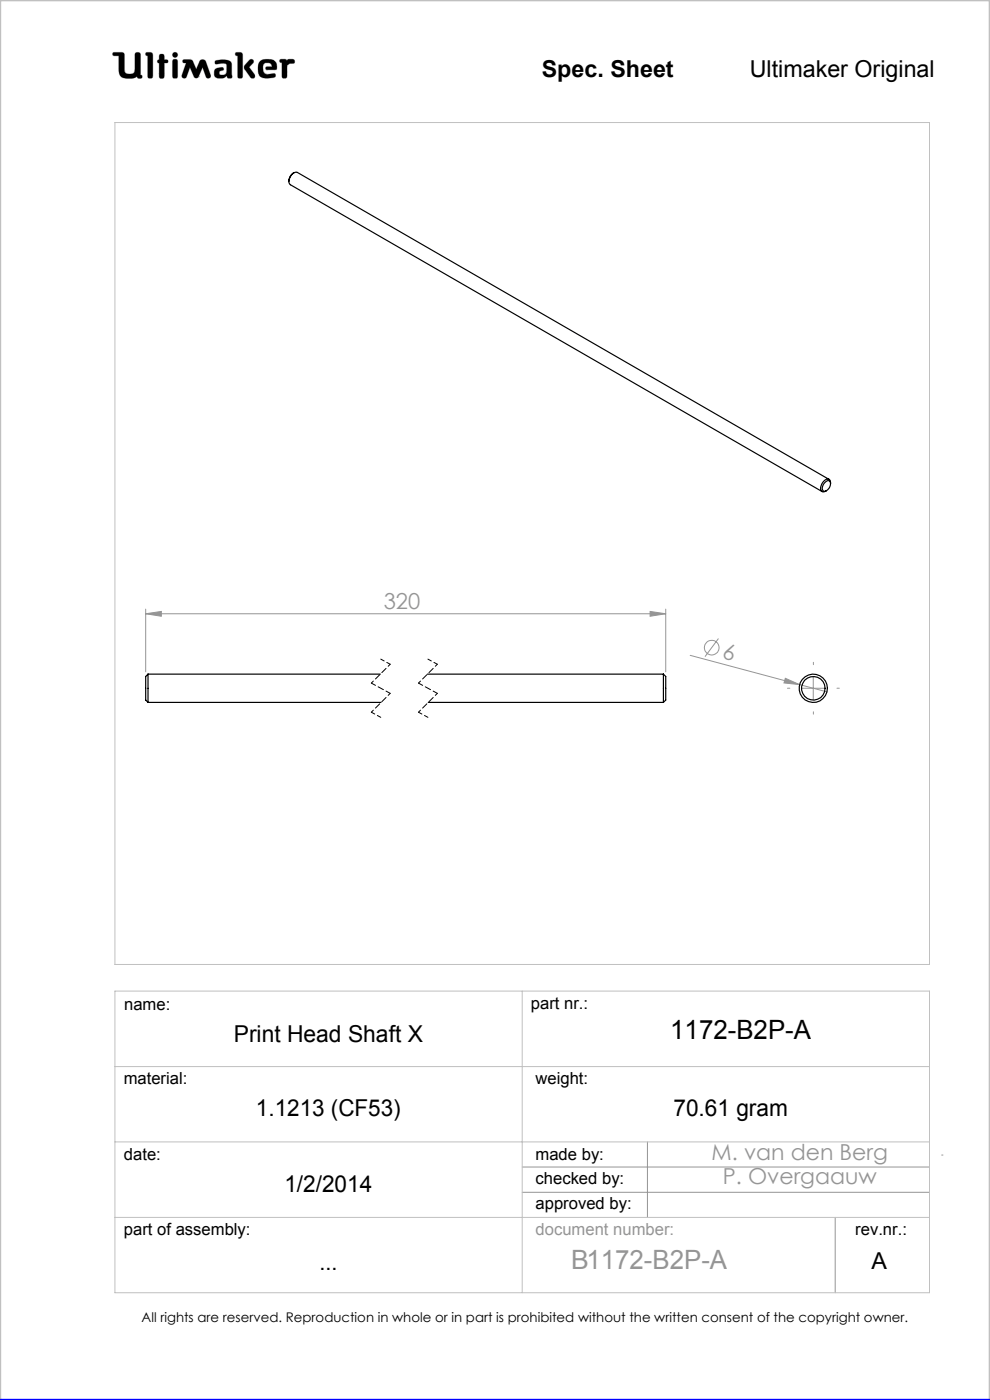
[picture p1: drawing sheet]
<svg xmlns="http://www.w3.org/2000/svg" width="210mm" height="297mm" viewBox="0 0 210 297" stroke-linecap="round" stroke-linejoin="round" font-family="sans-serif">
<g fill="none" stroke="#c0c0c0" stroke-width=".21">
<path d="M24 11.1h1.9l.4 .3 .2 3.9a1.51 1.51 0 0 0 2 0l.2-4a.77 .77 0 0 1 1 0l.1 4.6 .3 .1a.39 .39 0 0 1-.3 .6l-.6-.1-.1-.3a3.6 3.6 0 0 1-3.3 .1l-.5-.9-.1-3.6h-1a.39 .39 0 0 1-.3-.2 .39 .39 0 0 1 .1-.5zM31 11.1l1.2 .1 .2 .4-.1 4.8a.6 .6 0 0 1-.6 .2 .6 .6 0 0 1-.4-.5v-4.3l-.4-.1zM33.8 12.7v-1.1a.6 .6 0 0 1 .7-.1 .6 .6 0 0 1 .4 .5v.7h.6a.37 .37 0 0 1 0 .6l-.6 .1-.1 3.1a.6 .6 0 0 1-.6 .1 .6 .6 0 0 1-.4-.5v-2.7M33.8 12.7h.1M33.8 13.4h.1M33.8 15.7h.1M33.8 12.7h-.3l-.1 .3v.2l.4 .2M36.7 11.3l.4-.2 .4 .2 .2 .3-.2 .4-.4 .2-.4-.2-.1-.4zM36.8 12.6h.3l.5 .2v3.6a.6 .6 0 0 1-.6 .2 .6 .6 0 0 1-.4-.5v-3zM38.9 12.7l1.4-.1 .4 .2 .9 1.9 .7-1.6a.73 .73 0 0 1 .7-.5 .73 .73 0 0 1 .7 .5l1 2.8-.1 .5a.53 .53 0 0 1-.5 .2 .53 .53 0 0 1-.4-.3l-.7-2-1 2.1-.4 .2-.4-.2-.9-2.1-.7 2a.54 .54 0 0 1-.5 .3 .54 .54 0 0 1-.5-.2v-.5l.9-2.5-.7-.2zM42.1 16.3h.1M45.6 12.9a3.7 3.7 0 0 1 3.4 .3l.1 .5 .1 2.7a.64 .64 0 0 1-1-.2l-.1-.1a1.93 1.93 0 0 1-2.5 .2 1.32 1.32 0 0 1 .4-1.8l1-.2 .3 .1 .1 .2v.3a.73 .73 0 0 0-.9 .8 .98 .98 0 0 0 1.4 0l.2-.6-.1-1.5a2.59 2.59 0 0 0-2 0l-.4-.2z"/>
<path d="M50 11.1l1.3 .1 .2 .4-.1 4.8a.57 .57 0 0 1-.6 .2 .57 .57 0 0 1-.4-.5v-4.3l-.4-.1zM52.9 12.8l.4-.2 .4 .1 .1 .4-1 1.1 1.2 1.6 .1 .5-.2 .3h-.4a5.9 5.9 0 0 1-1.7-2.2l.1-.6zM55 13.3a2.62 2.62 0 0 1 3.5-.1l.2 1.1-.1 .5h-2l-.2-.1v-.5l1.3-.1-.2-.5a1.24 1.24 0 0 0-1.6 .1l-.1 1.1 .2 .6 .8 .4 1.5-.2 .1 .1v.6a3.8 3.8 0 0 1-3.3-.1 3.2 3.2 0 0 1-.1-2.9zM56.6 14.8h.1M59.4 12.6h1.2l.3 .3a1.21 1.21 0 0 1 1.5-.2v.7l-.9 .1-.6 .4-.1 2.5a.6 .6 0 0 1-.6 .2 .6 .6 0 0 1-.4-.5v-2.8l-.5-.2zM24.4 26h172.8v178.6h-172.8zM24.4 210.3h172.8v63.9h-172.8zM110.8 210.3v63.9M24.4 226.3h172.8M24.4 242.2h172.8M24.4 258.3h172.8"/>
</g>
<g fill="none" stroke="#959595" stroke-width=".21">
<path d="M30.9 130.2l3.3-.5v1zM30.9 129.2v13.3M30.9 130.2h110.3M137.9 129.7l3.3 .5-3.3 .5zM141.2 129.2v13.3M146.4 139l29 7.8M152.4 135.5l-2.9 3.8M166.6 143.9l3 1.3-3.3-.3zM170 146h5M172.5 143.5v5M110.8 247.6h86.4M110.8 252.9h86.4"/>
<path d="M137.3 242.2v16.1M177.2 258.3v15.9M199.7 245h.3"/>
<circle cx="151" cy="137.4" r="1.55"/>
</g>
<path d="M0 297v-297h210v297" fill="none" stroke="#c0c0c0" stroke-width=".5"/>
<path d="M0 297h210" fill="none" stroke="#00f" stroke-width=".5"/>
<path d="M45.7 12.9l-.1 .5 .2 .2 1.2-.2 .9 .1 .2 .3-.1 1.4a.84 .84 0 0 1-.6 .7 .84 .84 0 0 1-.9-.3l.1-.4 .4-.2a.36 .36 0 0 0 .4-.4 .36 .36 0 0 0-.4-.3 1.23 1.23 0 0 0-1.6 1 1.07 1.07 0 0 0 .3 1.1 1.07 1.07 0 0 0 1.1 .2h.6l.3-.2a.28 .28 0 0 1 .4-.3 .28 .28 0 0 1 .2 .4 .57 .57 0 0 0 .6 .2 .57 .57 0 0 0 .3-.6l-.1-2.4a1.23 1.23 0 0 0-1.5-1zM50 11.1v.6l.4 .1v4.6l.3 .2h.5l.3-.3v-4.8l-.4-.4zM53 12.7l-1.2 1.3v.5l1.4 2 .6 .1 .2-.2v-.6l-1.2-1.6 1-.9v-.4l-.4-.3zM55.2 12.9a2.9 2.9 0 0 0 .1 3.4l.5 .2 1 .1 1.4-.2 .3-.2-.1-.5-.2-.1-1.4 .2-.6-.2-.3-.4-.1-.5a.99 .99 0 0 1 .7-1.3 .99 .99 0 0 1 1.2 .7l-1.2 .1-.2 .4 .3 .2h1.5a.51 .51 0 0 0 .6-.1 .51 .51 0 0 0 0-.6 1.62 1.62 0 0 0-2-1.5l-1.1 .1zM59.4 12.6l-.1 .6 .5 .1v3l.2 .3h.6l.3-.4v-2.3l.6-.4 .9-.1 .1-.5-.3-.3h-1l-.3 .3-.4-.3zM36.7 12.7l-.1 .3v3.4l.2 .2h.7l.2-.3v-3.4l-.2-.3zM36.6 11.6a.56 .56 0 0 0 1.1 0 .56 .56 0 0 0-1.1 0zM33.8 11.6v1.1l-.4 .2v.4l.4 .1v2.9l.2 .3h.5l.4-.4v-2.8l.7-.1 .1-.4-.3-.2h-.5v-.8l-.2-.4h-.6zM31 11.1l-.1 .6 .4 .1v4.5l.3 .3h.5l.3-.5v-4.7l-.4-.3zM38.8 12.7v.5l.7 .2-.9 2.5 .1 .6 .5 .1 .3-.2 .8-2.1 .9 2.1 .3 .2h.3l.3-.2 .9-2.1 .7 2.1 .6 .2 .4-.2v-.5l-1-2.8-.3-.4h-.7l-.3 .2-.8 1.8-.9-1.9-.4-.2zM24 11.2v.6h1.2v2.7a1.76 1.76 0 0 0 2.2 2.1h.9l.8-.4 .3 .4h.6l.2-.2-.1-.4-.3-.1v-4.4l-.4-.4h-.5l-.3 .4v3.4a.81 .81 0 0 1-1.1 .8h-.1a.86 .86 0 0 1-1-1.1l-.1-3.3-.4-.2z" fill-rule="evenodd" fill="#000"/>
<path d="M80.8 139.8l2 1.1M90.8 139.8l2 1.1M78.8 151.1l2 1.1M88.8 151.1l2 1.1" fill="none" stroke="#000" stroke-width=".21" stroke-dasharray="1.3 .6" stroke-dashoffset=".4"/>
<path d="M82.8 140.9l-4 4M82.8 147.1l-4 4M92.8 140.9l-4 4M92.8 147.1l-4 4" fill="none" stroke="#000" stroke-width=".21" stroke-dasharray="1.3 .6" stroke-dashoffset=".7"/>
<path d="M78.8 144.9l4 2.2M88.8 144.9l4 2.2" fill="none" stroke="#000" stroke-width=".21" stroke-dasharray="1.3 .6" stroke-dashoffset=".3"/>
<path d="M167.5 146h-.5M172.5 141v-.5M172.5 151v.5M177.5 146h.5" fill="none" stroke="#959595" stroke-width=".21" stroke-dasharray="15.2 1.3 1.3 1.3"/>
<g fill="#959595">
<path d="M166.6 143.9l3 1.3-3.3-.3z"/>
<path d="M30.9 130.2l3.3-.5v1zM137.9 129.7l3.3 .5-3.3 .5z"/>
</g>
<g fill="none" stroke="#000" stroke-width=".25">
<path d="M62.3 36.7a2.03 2.03 0 0 0-1 1.8M174.9 102.5a.69 .69 0 0 1 .5-.5 .69 .69 0 0 1 .7 .3 1.54 1.54 0 0 1-1.4 1.9 1.22 1.22 0 0 1 .2-1.7zM175.9 101.7l-112.8-65.1a1.78 1.78 0 0 0-1.6 2.5l112.9 65.2M176.2 102.6a.75 .75 0 0 0-.5-1 .75 .75 0 0 0-.9 .5l-.5 .6a1.06 1.06 0 0 0 .2 1.6l.8-.2M31.4 143v6M31.4 143l-.5 .5v3.9a1.4 1.4 0 0 0 .5 1.6M31.4 149h49.4M31.4 143h49.3M90.7 143h50M90.8 149h49.9M140.7 143v6M140.7 143l.5 .5v3.9a1.4 1.4 0 0 1-.5 1.6"/>
<circle cx="172.5" cy="146" r="2.5"/>
<circle cx="172.5" cy="146" r="2.99"/>
</g>
<text font-size="5.6" x="142.2" y="220.5">1172-B2P-A</text>
<text font-size="5.6" fill="#959595" x="121.1" y="269.2">B1172-B2P-A</text>
<g font-size="4.9">
<text x="114.9" y="16.4">Spec. Sheet</text>
<text x="159" y="16.4">Ultimaker Original</text>
<text x="49.6" y="221">Print Head Shaft X</text>
<text x="54.3" y="236.8">1.1213 (CF53)</text>
<text x="142.8" y="236.8">70.61 gram</text>
<text x="60.3" y="252.8">1/2/2014</text>
<text x="67.8" y="269.4">...</text>
<text x="184.9" y="269.2">A</text>
</g>
<g font-size="4.7" fill="#959595">
<text x="81.4" y="129.2">320</text>
<text x="153" y="139.7" transform="rotate(15 153 139.7)">6</text>
<text x="151" y="246.2">M. van den Berg</text>
<text x="153.3" y="251.2">P. Overgaauw</text>
</g>
<g font-size="3.5">
<text x="26.3" y="214.2">name:</text>
<text x="112.6" y="214.1">part nr.:</text>
<text x="26.2" y="230">material:</text>
<text x="113.6" y="230">weight:</text>
<text x="26.3" y="246.1">date:</text>
<text x="113.6" y="246.1">made by:</text>
<text x="113.6" y="251.1">checked by:</text>
<text x="113.6" y="256.4">approved by:</text>
<text x="26.3" y="262.1">part of assembly:</text>
<text x="181.4" y="262">rev.nr.:</text>
</g>
<text font-size="3.5" fill="#959595" x="113.6" y="261.9">document number:</text>
<text font-size="2.8" x="30" y="280.4">All rights are reserved. Reproduction in whole or in part is prohibited without the written consent of the copyright owner.</text>
</svg>
